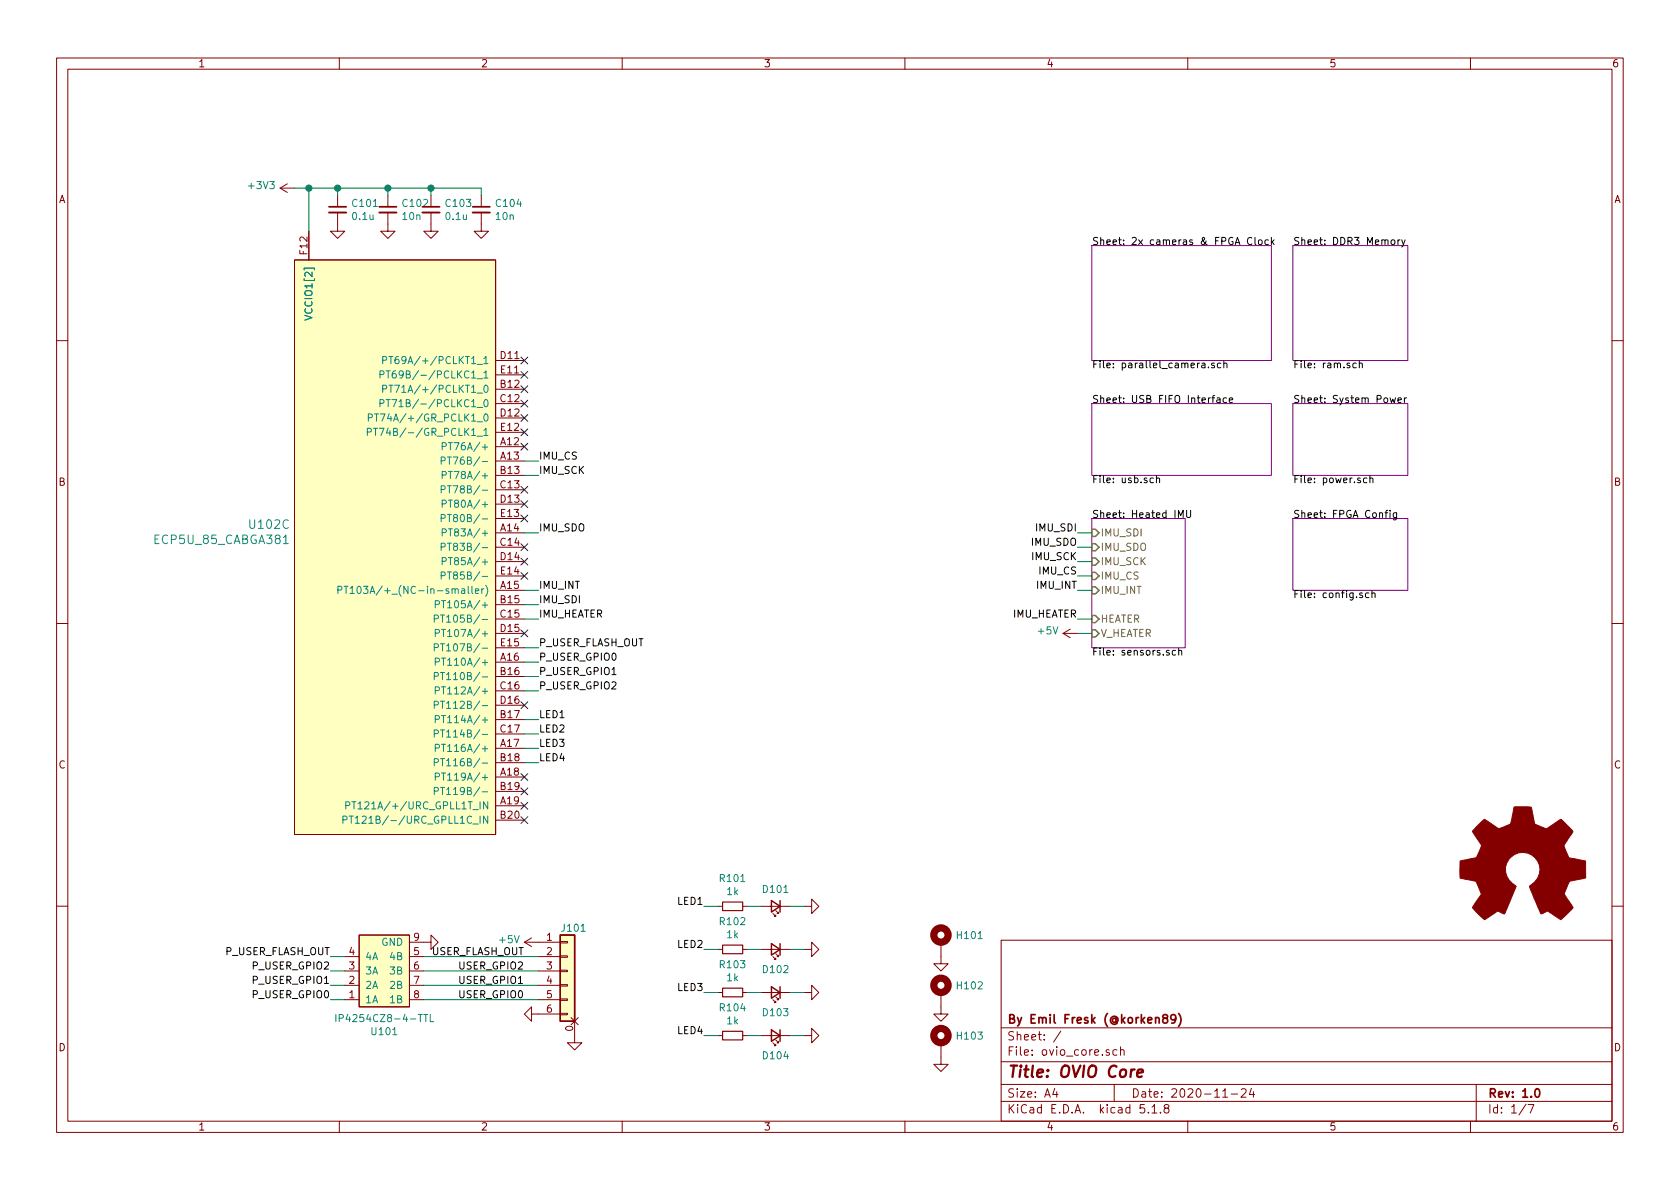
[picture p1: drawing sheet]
EESchema Schematic File Version 4
EELAYER 30 0
EELAYER END
$Descr A4 11693 8268
encoding utf-8
Sheet 1 7
Title "OVIO Core"
Date "2020-11-24"
Rev "1.0"
Comp "By Emil Fresk (@korken89)"
Comment1 ""
Comment2 ""
Comment3 ""
Comment4 ""
$EndDescr
$Sheet
S 9000 2800 800  500 
U 5D0C5174
F0 "System Power" 50
F1 "power.sch" 50
$EndSheet
$Sheet
S 9000 3600 800  500 
U 5D1FE04F
F0 "FPGA Config" 50
F1 "config.sch" 50
$EndSheet
$Comp
L Mechanical:MountingHole_Pad H101
U 1 1
P 6550 6550
F 0 "H101" H 6650 6599 50  0000 L CNN
F 1 "MountingHole_Pad" H 6650 6508 50  0001 L CNN
F 2 "MountingHole:MountingHole_2.2mm_M2_Pad_Via" H 6550 6550 50  0001 C CNN
F 3 "~" H 6550 6550 50  0001 C CNN
	1    6550 6550
	1    0    0    -1  
$EndComp
$Comp
L power:GND #PWR0115
U 1 1
P 6550 6650
AR Path="/5D68F882" Ref="#PWR0115"  Part="1" 
AR Path="/5D0C5174/5D68F882" Ref="#PWR?"  Part="1" 
F 0 "#PWR0115" H 6550 6400 50  0001 C CNN
F 1 "GND" H 6555 6477 50  0001 C CNN
F 2 "" H 6550 6650 50  0001 C CNN
F 3 "" H 6550 6650 50  0001 C CNN
	1    6550 6650
	1    0    0    -1  
$EndComp
$Comp
L Mechanical:MountingHole_Pad H102
U 1 1
P 6550 6900
F 0 "H102" H 6650 6949 50  0000 L CNN
F 1 "MountingHole_Pad" H 6650 6858 50  0001 L CNN
F 2 "MountingHole:MountingHole_2.2mm_M2_Pad_Via" H 6550 6900 50  0001 C CNN
F 3 "~" H 6550 6900 50  0001 C CNN
	1    6550 6900
	1    0    0    -1  
$EndComp
$Comp
L power:GND #PWR0116
U 1 1
P 6550 7000
AR Path="/5D691AA2" Ref="#PWR0116"  Part="1" 
AR Path="/5D0C5174/5D691AA2" Ref="#PWR?"  Part="1" 
F 0 "#PWR0116" H 6550 6750 50  0001 C CNN
F 1 "GND" H 6555 6827 50  0001 C CNN
F 2 "" H 6550 7000 50  0001 C CNN
F 3 "" H 6550 7000 50  0001 C CNN
	1    6550 7000
	1    0    0    -1  
$EndComp
$Comp
L Mechanical:MountingHole_Pad H103
U 1 1
P 6550 7250
F 0 "H103" H 6650 7299 50  0000 L CNN
F 1 "MountingHole_Pad" H 6650 7208 50  0001 L CNN
F 2 "MountingHole:MountingHole_2.2mm_M2_Pad_Via" H 6550 7250 50  0001 C CNN
F 3 "~" H 6550 7250 50  0001 C CNN
	1    6550 7250
	1    0    0    -1  
$EndComp
$Comp
L power:GND #PWR0117
U 1 1
P 6550 7350
AR Path="/5D693E4B" Ref="#PWR0117"  Part="1" 
AR Path="/5D0C5174/5D693E4B" Ref="#PWR?"  Part="1" 
F 0 "#PWR0117" H 6550 7100 50  0001 C CNN
F 1 "GND" H 6555 7177 50  0001 C CNN
F 2 "" H 6550 7350 50  0001 C CNN
F 3 "" H 6550 7350 50  0001 C CNN
	1    6550 7350
	1    0    0    -1  
$EndComp
$Sheet
S 7600 1700 1250 800 
U 5D421130
F0 "2x cameras & FPGA Clock" 50
F1 "parallel_camera.sch" 50
$EndSheet
Text Label 3750 4200 0    50   ~ 0
IMU_SDI
Text Label 3750 3300 0    50   ~ 0
IMU_SCK
Text Label 3750 3200 0    50   ~ 0
IMU_CS
Text Label 3750 3700 0    50   ~ 0
IMU_SDO
Text Label 3750 4100 0    50   ~ 0
IMU_INT
$Sheet
S 7600 3600 650  900 
U 5D4713CF
F0 "Heated IMU" 50
F1 "sensors.sch" 50
F2 "IMU_SDI" I L 7600 3700 50 
F3 "IMU_SDO" I L 7600 3800 50 
F4 "IMU_SCK" I L 7600 3900 50 
F5 "IMU_CS" I L 7600 4000 50 
F6 "IMU_INT" I L 7600 4100 50 
F7 "HEATER" I L 7600 4300 50 
F8 "V_HEATER" I L 7600 4400 50 
$EndSheet
Text Label 7500 3700 2    50   ~ 0
IMU_SDI
Text Label 7500 3900 2    50   ~ 0
IMU_SCK
Text Label 7500 4000 2    50   ~ 0
IMU_CS
Text Label 7500 3800 2    50   ~ 0
IMU_SDO
Text Label 7500 4100 2    50   ~ 0
IMU_INT
Wire Wire Line
	7500 3700 7600 3700
Wire Wire Line
	7500 3800 7600 3800
Wire Wire Line
	7500 3900 7600 3900
Wire Wire Line
	7500 4000 7600 4000
Wire Wire Line
	7500 4100 7600 4100
Wire Wire Line
	7600 4300 7500 4300
Text Label 7500 4300 2    50   ~ 0
IMU_HEATER
Text Label 3750 4300 0    50   ~ 0
IMU_HEATER
$Sheet
S 9000 1700 800  800 
U 5D7D6E29
F0 "DDR3 Memory" 50
F1 "ram.sch" 50
$EndSheet
$Comp
L power:+5V #PWR?
U 1 1
P 7500 4400
AR Path="/5D0C5174/60A0944B" Ref="#PWR?"  Part="1" 
AR Path="/60A0944B" Ref="#PWR0114"  Part="1" 
F 0 "#PWR0114" H 7500 4250 50  0001 C CNN
F 1 "+5V" V 7515 4528 50  0000 L CNN
F 2 "" H 7500 4400 50  0001 C CNN
F 3 "" H 7500 4400 50  0001 C CNN
	1    7500 4400
	0    -1   -1   0   
$EndComp
Wire Wire Line
	7500 4400 7600 4400
$Comp
L Device:C_Small C101
U 1 1
P 2350 1450
AR Path="/60B575F2" Ref="C101"  Part="1" 
AR Path="/5D0C5174/60B575F2" Ref="C?"  Part="1" 
AR Path="/5D7D6E29/60B575F2" Ref="C?"  Part="1" 
AR Path="/5D80E8D8/60B575F2" Ref="C?"  Part="1" 
F 0 "C101" H 2442 1496 50  0000 L CNN
F 1 "0.1u" H 2442 1405 50  0000 L CNN
F 2 "passive:C_0402" H 2350 1450 50  0001 C CNN
F 3 "~" H 2350 1450 50  0001 C CNN
	1    2350 1450
	1    0    0    -1  
$EndComp
$Comp
L Device:C_Small C102
U 1 1
P 2700 1450
AR Path="/60B575F8" Ref="C102"  Part="1" 
AR Path="/5D0C5174/60B575F8" Ref="C?"  Part="1" 
AR Path="/5D7D6E29/60B575F8" Ref="C?"  Part="1" 
AR Path="/5D80E8D8/60B575F8" Ref="C?"  Part="1" 
F 0 "C102" H 2792 1496 50  0000 L CNN
F 1 "10n" H 2792 1405 50  0000 L CNN
F 2 "passive:C_0402" H 2700 1450 50  0001 C CNN
F 3 "~" H 2700 1450 50  0001 C CNN
	1    2700 1450
	1    0    0    -1  
$EndComp
$Comp
L power:GND #PWR0102
U 1 1
P 2350 1550
AR Path="/60B575FE" Ref="#PWR0102"  Part="1" 
AR Path="/5D0C5174/60B575FE" Ref="#PWR?"  Part="1" 
AR Path="/5D7D6E29/60B575FE" Ref="#PWR?"  Part="1" 
AR Path="/5D80E8D8/60B575FE" Ref="#PWR?"  Part="1" 
F 0 "#PWR0102" H 2350 1300 50  0001 C CNN
F 1 "GND" H 2355 1377 50  0001 C CNN
F 2 "" H 2350 1550 50  0001 C CNN
F 3 "" H 2350 1550 50  0001 C CNN
	1    2350 1550
	1    0    0    -1  
$EndComp
$Comp
L power:GND #PWR0103
U 1 1
P 2700 1550
AR Path="/60B57604" Ref="#PWR0103"  Part="1" 
AR Path="/5D0C5174/60B57604" Ref="#PWR?"  Part="1" 
AR Path="/5D7D6E29/60B57604" Ref="#PWR?"  Part="1" 
AR Path="/5D80E8D8/60B57604" Ref="#PWR?"  Part="1" 
F 0 "#PWR0103" H 2700 1300 50  0001 C CNN
F 1 "GND" H 2705 1377 50  0001 C CNN
F 2 "" H 2700 1550 50  0001 C CNN
F 3 "" H 2700 1550 50  0001 C CNN
	1    2700 1550
	1    0    0    -1  
$EndComp
$Comp
L Device:C_Small C103
U 1 1
P 3000 1450
AR Path="/60B5760A" Ref="C103"  Part="1" 
AR Path="/5D0C5174/60B5760A" Ref="C?"  Part="1" 
AR Path="/5D7D6E29/60B5760A" Ref="C?"  Part="1" 
AR Path="/5D80E8D8/60B5760A" Ref="C?"  Part="1" 
F 0 "C103" H 3092 1496 50  0000 L CNN
F 1 "0.1u" H 3092 1405 50  0000 L CNN
F 2 "passive:C_0402" H 3000 1450 50  0001 C CNN
F 3 "~" H 3000 1450 50  0001 C CNN
	1    3000 1450
	1    0    0    -1  
$EndComp
$Comp
L Device:C_Small C104
U 1 1
P 3350 1450
AR Path="/60B57610" Ref="C104"  Part="1" 
AR Path="/5D0C5174/60B57610" Ref="C?"  Part="1" 
AR Path="/5D7D6E29/60B57610" Ref="C?"  Part="1" 
AR Path="/5D80E8D8/60B57610" Ref="C?"  Part="1" 
F 0 "C104" H 3442 1496 50  0000 L CNN
F 1 "10n" H 3442 1405 50  0000 L CNN
F 2 "passive:C_0402" H 3350 1450 50  0001 C CNN
F 3 "~" H 3350 1450 50  0001 C CNN
	1    3350 1450
	1    0    0    -1  
$EndComp
$Comp
L power:GND #PWR0105
U 1 1
P 3000 1550
AR Path="/60B57616" Ref="#PWR0105"  Part="1" 
AR Path="/5D0C5174/60B57616" Ref="#PWR?"  Part="1" 
AR Path="/5D7D6E29/60B57616" Ref="#PWR?"  Part="1" 
AR Path="/5D80E8D8/60B57616" Ref="#PWR?"  Part="1" 
F 0 "#PWR0105" H 3000 1300 50  0001 C CNN
F 1 "GND" H 3005 1377 50  0001 C CNN
F 2 "" H 3000 1550 50  0001 C CNN
F 3 "" H 3000 1550 50  0001 C CNN
	1    3000 1550
	1    0    0    -1  
$EndComp
$Comp
L power:GND #PWR0106
U 1 1
P 3350 1550
AR Path="/60B5761C" Ref="#PWR0106"  Part="1" 
AR Path="/5D0C5174/60B5761C" Ref="#PWR?"  Part="1" 
AR Path="/5D7D6E29/60B5761C" Ref="#PWR?"  Part="1" 
AR Path="/5D80E8D8/60B5761C" Ref="#PWR?"  Part="1" 
F 0 "#PWR0106" H 3350 1300 50  0001 C CNN
F 1 "GND" H 3355 1377 50  0001 C CNN
F 2 "" H 3350 1550 50  0001 C CNN
F 3 "" H 3350 1550 50  0001 C CNN
	1    3350 1550
	1    0    0    -1  
$EndComp
Wire Wire Line
	2150 1600 2150 1300
Wire Wire Line
	3350 1300 3350 1350
Wire Wire Line
	3000 1350 3000 1300
Wire Wire Line
	2150 1300 2350 1300
Connection ~ 3000 1300
Wire Wire Line
	3000 1300 3350 1300
Wire Wire Line
	2700 1350 2700 1300
Connection ~ 2700 1300
Wire Wire Line
	2700 1300 3000 1300
Wire Wire Line
	2350 1350 2350 1300
Connection ~ 2350 1300
Wire Wire Line
	2350 1300 2700 1300
$Comp
L power:+3V3 #PWR?
U 1 1
P 2050 1300
AR Path="/5D0C5174/60B5762E" Ref="#PWR?"  Part="1" 
AR Path="/5D80E8D8/60B5762E" Ref="#PWR?"  Part="1" 
AR Path="/60B5762E" Ref="#PWR0101"  Part="1" 
F 0 "#PWR0101" H 2050 1150 50  0001 C CNN
F 1 "+3V3" V 2065 1428 50  0000 L CNN
F 2 "" H 2050 1300 50  0001 C CNN
F 3 "" H 2050 1300 50  0001 C CNN
	1    2050 1300
	0    -1   -1   0   
$EndComp
Wire Wire Line
	2050 1300 2150 1300
Connection ~ 2150 1300
Wire Wire Line
	3650 3700 3750 3700
Wire Wire Line
	3650 3200 3750 3200
Wire Wire Line
	3650 3300 3750 3300
Wire Wire Line
	3650 4100 3750 4100
Wire Wire Line
	3650 4200 3750 4200
Wire Wire Line
	3650 4300 3750 4300
NoConn ~ 3650 2800
NoConn ~ 3650 3600
$Comp
L connectors:Conn_01x06 J?
U 1 1
P 3950 6650
AR Path="/5D1FE04F/61092E49" Ref="J?"  Part="1" 
AR Path="/61092E49" Ref="J101"  Part="1" 
F 0 "J101" H 3900 6850 50  0000 L CNN
F 1 "Conn_01x06" H 4088 6398 50  0001 L CNN
F 2 "connectors:SM06B-GHS-TB" H 3950 6650 50  0001 C CNN
F 3 "~" H 3950 6650 50  0001 C CNN
	1    3950 6650
	1    0    0    -1  
$EndComp
$Comp
L power:GND #PWR0109
U 1 1
P 4000 7200
AR Path="/61092E4F" Ref="#PWR0109"  Part="1" 
AR Path="/5D0C5174/61092E4F" Ref="#PWR?"  Part="1" 
AR Path="/5D1FE04F/61092E4F" Ref="#PWR?"  Part="1" 
F 0 "#PWR0109" H 4000 6950 50  0001 C CNN
F 1 "GND" H 4005 7027 50  0001 C CNN
F 2 "" H 4000 7200 50  0001 C CNN
F 3 "" H 4000 7200 50  0001 C CNN
	1    4000 7200
	1    0    0    -1  
$EndComp
$Comp
L power:GND #PWR0108
U 1 1
P 3750 7050
AR Path="/61093A2B" Ref="#PWR0108"  Part="1" 
AR Path="/5D0C5174/61093A2B" Ref="#PWR?"  Part="1" 
AR Path="/5D1FE04F/61093A2B" Ref="#PWR?"  Part="1" 
F 0 "#PWR0108" H 3750 6800 50  0001 C CNN
F 1 "GND" H 3755 6877 50  0001 C CNN
F 2 "" H 3750 7050 50  0001 C CNN
F 3 "" H 3750 7050 50  0001 C CNN
	1    3750 7050
	0    1    1    0   
$EndComp
$Comp
L power:+5V #PWR?
U 1 1
P 3750 6550
AR Path="/5D80E8D8/61096E08" Ref="#PWR?"  Part="1" 
AR Path="/5D1FE04F/61096E08" Ref="#PWR?"  Part="1" 
AR Path="/61096E08" Ref="#PWR0107"  Part="1" 
F 0 "#PWR0107" H 3750 6400 50  0001 C CNN
F 1 "+5V" V 3765 6678 50  0000 L CNN
F 2 "" H 3750 6550 50  0001 C CNN
F 3 "" H 3750 6550 50  0001 C CNN
	1    3750 6550
	0    -1   -1   0   
$EndComp
Text Label 3650 6650 2    50   ~ 0
USER_FLASH_OUT
Text Label 3650 6950 2    50   ~ 0
USER_GPIO0
Text Label 3650 6850 2    50   ~ 0
USER_GPIO1
Text Label 3650 6750 2    50   ~ 0
USER_GPIO2
$Comp
L interface_esd:IP4254CZ8-4-TTL U101
U 1 1
P 2500 7000
F 0 "U101" H 2675 7175 50  0000 C CNN
F 1 "IP4254CZ8-4-TTL" H 2675 7084 50  0000 C CNN
F 2 "dfn:UDFN-8-1EP_1.7x1.35mm_P0.4mm_EP0.4x1.2mm" H 2500 6850 50  0001 C CNN
F 3 "https://assets.nexperia.com/documents/data-sheet/IP4251_52_53_54-TTL.pdf" H 2700 6350 50  0001 C CNN
	1    2500 7000
	1    0    0    1   
$EndComp
Wire Wire Line
	2950 6650 3750 6650
Wire Wire Line
	2950 6750 3750 6750
Wire Wire Line
	2950 6850 3750 6850
Wire Wire Line
	2950 6950 3750 6950
Wire Wire Line
	2300 6650 2400 6650
Wire Wire Line
	2300 6750 2400 6750
Wire Wire Line
	2300 6850 2400 6850
Wire Wire Line
	2300 6950 2400 6950
$Comp
L power:GND #PWR0104
U 1 1
P 2950 6550
AR Path="/610A9A88" Ref="#PWR0104"  Part="1" 
AR Path="/5D0C5174/610A9A88" Ref="#PWR?"  Part="1" 
AR Path="/5D1FE04F/610A9A88" Ref="#PWR?"  Part="1" 
F 0 "#PWR0104" H 2950 6300 50  0001 C CNN
F 1 "GND" H 2955 6377 50  0001 C CNN
F 2 "" H 2950 6550 50  0001 C CNN
F 3 "" H 2950 6550 50  0001 C CNN
	1    2950 6550
	0    -1   -1   0   
$EndComp
Text Label 2300 6750 2    50   ~ 0
P_USER_GPIO2
Text Label 2300 6850 2    50   ~ 0
P_USER_GPIO1
Text Label 2300 6950 2    50   ~ 0
P_USER_GPIO0
Text Label 2300 6650 2    50   ~ 0
P_USER_FLASH_OUT
Text Label 3750 4500 0    50   ~ 0
P_USER_FLASH_OUT
Text Label 3750 4600 0    50   ~ 0
P_USER_GPIO0
Text Label 3750 4700 0    50   ~ 0
P_USER_GPIO1
Text Label 3750 4800 0    50   ~ 0
P_USER_GPIO2
Wire Wire Line
	3650 4500 3750 4500
Wire Wire Line
	3650 4600 3750 4600
Wire Wire Line
	3650 4700 3750 4700
Wire Wire Line
	3650 4800 3750 4800
$Comp
L Lattice_ECP5_FPGA:ECP5U_85_CABGA381 U102
U 3 1
P 3650 2500
F 0 "U102" H 5278 1361 60  0000 L CNN
F 1 "ECP5U_85_CABGA381" H 5278 1255 60  0000 L CNN
F 2 "bga:caBGA_381_17x17" H 3800 2550 60  0001 R CNN
F 3 "" H 3800 2350 60  0001 R CNN
F 4 "ECP5U_85" H 3800 2450 60  0001 R CNN "manf#"
	3    3650 2500
	-1   0    0    -1  
$EndComp
NoConn ~ 3650 5400
NoConn ~ 3650 5500
NoConn ~ 3650 5600
NoConn ~ 3650 5700
$Comp
L Device:R_Small R?
U 1 1
P 5100 6300
AR Path="/5D80E8D8/6119C995" Ref="R?"  Part="1" 
AR Path="/5D421130/6119C995" Ref="R?"  Part="1" 
AR Path="/5D568428/6119C995" Ref="R?"  Part="1" 
AR Path="/6119C995" Ref="R101"  Part="1" 
AR Path="/5FCC988C/6119C995" Ref="R?"  Part="1" 
AR Path="/5D1FE04F/6119C995" Ref="R?"  Part="1" 
F 0 "R101" V 4904 6300 50  0000 C CNN
F 1 "1k" V 4995 6300 50  0000 C CNN
F 2 "passive:R_0402" H 5100 6300 50  0001 C CNN
F 3 "~" H 5100 6300 50  0001 C CNN
	1    5100 6300
	0    -1   1    0   
$EndComp
$Comp
L Device:LED_Small D?
U 1 1
P 5400 6300
AR Path="/5D1FE04F/6119C99B" Ref="D?"  Part="1" 
AR Path="/6119C99B" Ref="D101"  Part="1" 
F 0 "D101" H 5400 6185 50  0000 C CNN
F 1 "LED_Small" H 5400 6444 50  0001 C CNN
F 2 "LED_SMD:LED_0402_1005Metric" V 5400 6300 50  0001 C CNN
F 3 "~" V 5400 6300 50  0001 C CNN
	1    5400 6300
	-1   0    0    1   
$EndComp
Wire Wire Line
	5200 6300 5300 6300
$Comp
L power:GND #PWR0110
U 1 1
P 5600 6300
AR Path="/611A1C6E" Ref="#PWR0110"  Part="1" 
AR Path="/5D0C5174/611A1C6E" Ref="#PWR?"  Part="1" 
AR Path="/5D1FE04F/611A1C6E" Ref="#PWR?"  Part="1" 
F 0 "#PWR0110" H 5600 6050 50  0001 C CNN
F 1 "GND" H 5605 6127 50  0001 C CNN
F 2 "" H 5600 6300 50  0001 C CNN
F 3 "" H 5600 6300 50  0001 C CNN
	1    5600 6300
	0    -1   -1   0   
$EndComp
Wire Wire Line
	5600 6300 5500 6300
Wire Wire Line
	5000 6300 4900 6300
Text Label 4900 6300 2    50   ~ 0
LED1
$Comp
L Device:R_Small R?
U 1 1
P 5100 6600
AR Path="/5D80E8D8/611A9908" Ref="R?"  Part="1" 
AR Path="/5D421130/611A9908" Ref="R?"  Part="1" 
AR Path="/5D568428/611A9908" Ref="R?"  Part="1" 
AR Path="/611A9908" Ref="R102"  Part="1" 
AR Path="/5FCC988C/611A9908" Ref="R?"  Part="1" 
AR Path="/5D1FE04F/611A9908" Ref="R?"  Part="1" 
F 0 "R102" V 4904 6600 50  0000 C CNN
F 1 "1k" V 4995 6600 50  0000 C CNN
F 2 "passive:R_0402" H 5100 6600 50  0001 C CNN
F 3 "~" H 5100 6600 50  0001 C CNN
	1    5100 6600
	0    -1   1    0   
$EndComp
$Comp
L Device:LED_Small D?
U 1 1
P 5400 6600
AR Path="/5D1FE04F/611A990E" Ref="D?"  Part="1" 
AR Path="/611A990E" Ref="D102"  Part="1" 
F 0 "D102" H 5400 6743 50  0000 C CNN
F 1 "LED_Small" H 5400 6744 50  0001 C CNN
F 2 "LED_SMD:LED_0402_1005Metric" V 5400 6600 50  0001 C CNN
F 3 "~" V 5400 6600 50  0001 C CNN
	1    5400 6600
	-1   0    0    1   
$EndComp
Wire Wire Line
	5200 6600 5300 6600
$Comp
L power:GND #PWR0111
U 1 1
P 5600 6600
AR Path="/611A9915" Ref="#PWR0111"  Part="1" 
AR Path="/5D0C5174/611A9915" Ref="#PWR?"  Part="1" 
AR Path="/5D1FE04F/611A9915" Ref="#PWR?"  Part="1" 
F 0 "#PWR0111" H 5600 6350 50  0001 C CNN
F 1 "GND" H 5605 6427 50  0001 C CNN
F 2 "" H 5600 6600 50  0001 C CNN
F 3 "" H 5600 6600 50  0001 C CNN
	1    5600 6600
	0    -1   -1   0   
$EndComp
Wire Wire Line
	5600 6600 5500 6600
Wire Wire Line
	5000 6600 4900 6600
$Comp
L Device:R_Small R?
U 1 1
P 5100 6900
AR Path="/5D80E8D8/611AB9D5" Ref="R?"  Part="1" 
AR Path="/5D421130/611AB9D5" Ref="R?"  Part="1" 
AR Path="/5D568428/611AB9D5" Ref="R?"  Part="1" 
AR Path="/611AB9D5" Ref="R103"  Part="1" 
AR Path="/5FCC988C/611AB9D5" Ref="R?"  Part="1" 
AR Path="/5D1FE04F/611AB9D5" Ref="R?"  Part="1" 
F 0 "R103" V 4904 6900 50  0000 C CNN
F 1 "1k" V 4995 6900 50  0000 C CNN
F 2 "passive:R_0402" H 5100 6900 50  0001 C CNN
F 3 "~" H 5100 6900 50  0001 C CNN
	1    5100 6900
	0    -1   1    0   
$EndComp
$Comp
L Device:LED_Small D?
U 1 1
P 5400 6900
AR Path="/5D1FE04F/611AB9DB" Ref="D?"  Part="1" 
AR Path="/611AB9DB" Ref="D103"  Part="1" 
F 0 "D103" H 5400 7043 50  0000 C CNN
F 1 "LED_Small" H 5400 7044 50  0001 C CNN
F 2 "LED_SMD:LED_0402_1005Metric" V 5400 6900 50  0001 C CNN
F 3 "~" V 5400 6900 50  0001 C CNN
	1    5400 6900
	-1   0    0    1   
$EndComp
Wire Wire Line
	5200 6900 5300 6900
$Comp
L power:GND #PWR0112
U 1 1
P 5600 6900
AR Path="/611AB9E2" Ref="#PWR0112"  Part="1" 
AR Path="/5D0C5174/611AB9E2" Ref="#PWR?"  Part="1" 
AR Path="/5D1FE04F/611AB9E2" Ref="#PWR?"  Part="1" 
F 0 "#PWR0112" H 5600 6650 50  0001 C CNN
F 1 "GND" H 5605 6727 50  0001 C CNN
F 2 "" H 5600 6900 50  0001 C CNN
F 3 "" H 5600 6900 50  0001 C CNN
	1    5600 6900
	0    -1   -1   0   
$EndComp
Wire Wire Line
	5600 6900 5500 6900
Wire Wire Line
	5000 6900 4900 6900
$Comp
L Device:R_Small R?
U 1 1
P 5100 7200
AR Path="/5D80E8D8/611AE19B" Ref="R?"  Part="1" 
AR Path="/5D421130/611AE19B" Ref="R?"  Part="1" 
AR Path="/5D568428/611AE19B" Ref="R?"  Part="1" 
AR Path="/611AE19B" Ref="R104"  Part="1" 
AR Path="/5FCC988C/611AE19B" Ref="R?"  Part="1" 
AR Path="/5D1FE04F/611AE19B" Ref="R?"  Part="1" 
F 0 "R104" V 4904 7200 50  0000 C CNN
F 1 "1k" V 4995 7200 50  0000 C CNN
F 2 "passive:R_0402" H 5100 7200 50  0001 C CNN
F 3 "~" H 5100 7200 50  0001 C CNN
	1    5100 7200
	0    -1   1    0   
$EndComp
$Comp
L Device:LED_Small D?
U 1 1
P 5400 7200
AR Path="/5D1FE04F/611AE1A1" Ref="D?"  Part="1" 
AR Path="/611AE1A1" Ref="D104"  Part="1" 
F 0 "D104" H 5400 7343 50  0000 C CNN
F 1 "LED_Small" H 5400 7344 50  0001 C CNN
F 2 "LED_SMD:LED_0402_1005Metric" V 5400 7200 50  0001 C CNN
F 3 "~" V 5400 7200 50  0001 C CNN
	1    5400 7200
	-1   0    0    1   
$EndComp
Wire Wire Line
	5200 7200 5300 7200
$Comp
L power:GND #PWR0113
U 1 1
P 5600 7200
AR Path="/611AE1A8" Ref="#PWR0113"  Part="1" 
AR Path="/5D0C5174/611AE1A8" Ref="#PWR?"  Part="1" 
AR Path="/5D1FE04F/611AE1A8" Ref="#PWR?"  Part="1" 
F 0 "#PWR0113" H 5600 6950 50  0001 C CNN
F 1 "GND" H 5605 7027 50  0001 C CNN
F 2 "" H 5600 7200 50  0001 C CNN
F 3 "" H 5600 7200 50  0001 C CNN
	1    5600 7200
	0    -1   -1   0   
$EndComp
Wire Wire Line
	5600 7200 5500 7200
Wire Wire Line
	5000 7200 4900 7200
Text Label 4900 6600 2    50   ~ 0
LED2
Text Label 4900 6900 2    50   ~ 0
LED3
Text Label 4900 7200 2    50   ~ 0
LED4
Text Label 3750 5000 0    50   ~ 0
LED1
Text Label 3750 5100 0    50   ~ 0
LED2
Text Label 3750 5200 0    50   ~ 0
LED3
Text Label 3750 5300 0    50   ~ 0
LED4
Wire Wire Line
	3650 5000 3750 5000
Wire Wire Line
	3650 5100 3750 5100
Wire Wire Line
	3650 5200 3750 5200
Wire Wire Line
	3650 5300 3750 5300
NoConn ~ 3650 4900
NoConn ~ 3650 4400
$Sheet
S 7600 2800 1250 500 
U 5D80E8D8
F0 "USB FIFO Interface" 50
F1 "usb.sch" 50
$EndSheet
NoConn ~ 3650 2500
NoConn ~ 3650 2600
NoConn ~ 3650 2700
$Comp
L Graphic:Logo_Open_Hardware_Large #LOGO101
U 1 1
P 10600 6050
F 0 "#LOGO101" H 10600 6550 50  0001 C CNN
F 1 "Logo_Open_Hardware_Large" H 10600 5650 50  0001 C CNN
F 2 "Symbol:OSHW-Logo_28.5x30mm_SilkScreen" H 10600 6050 50  0001 C CNN
F 3 "~" H 10600 6050 50  0001 C CNN
	1    10600 6050
	1    0    0    -1  
$EndComp
NoConn ~ 3650 2900
NoConn ~ 3650 3000
NoConn ~ 3650 3100
NoConn ~ 3650 3400
NoConn ~ 3650 3500
NoConn ~ 3650 3800
NoConn ~ 3650 3900
NoConn ~ 3650 4000
$EndSCHEMATC
